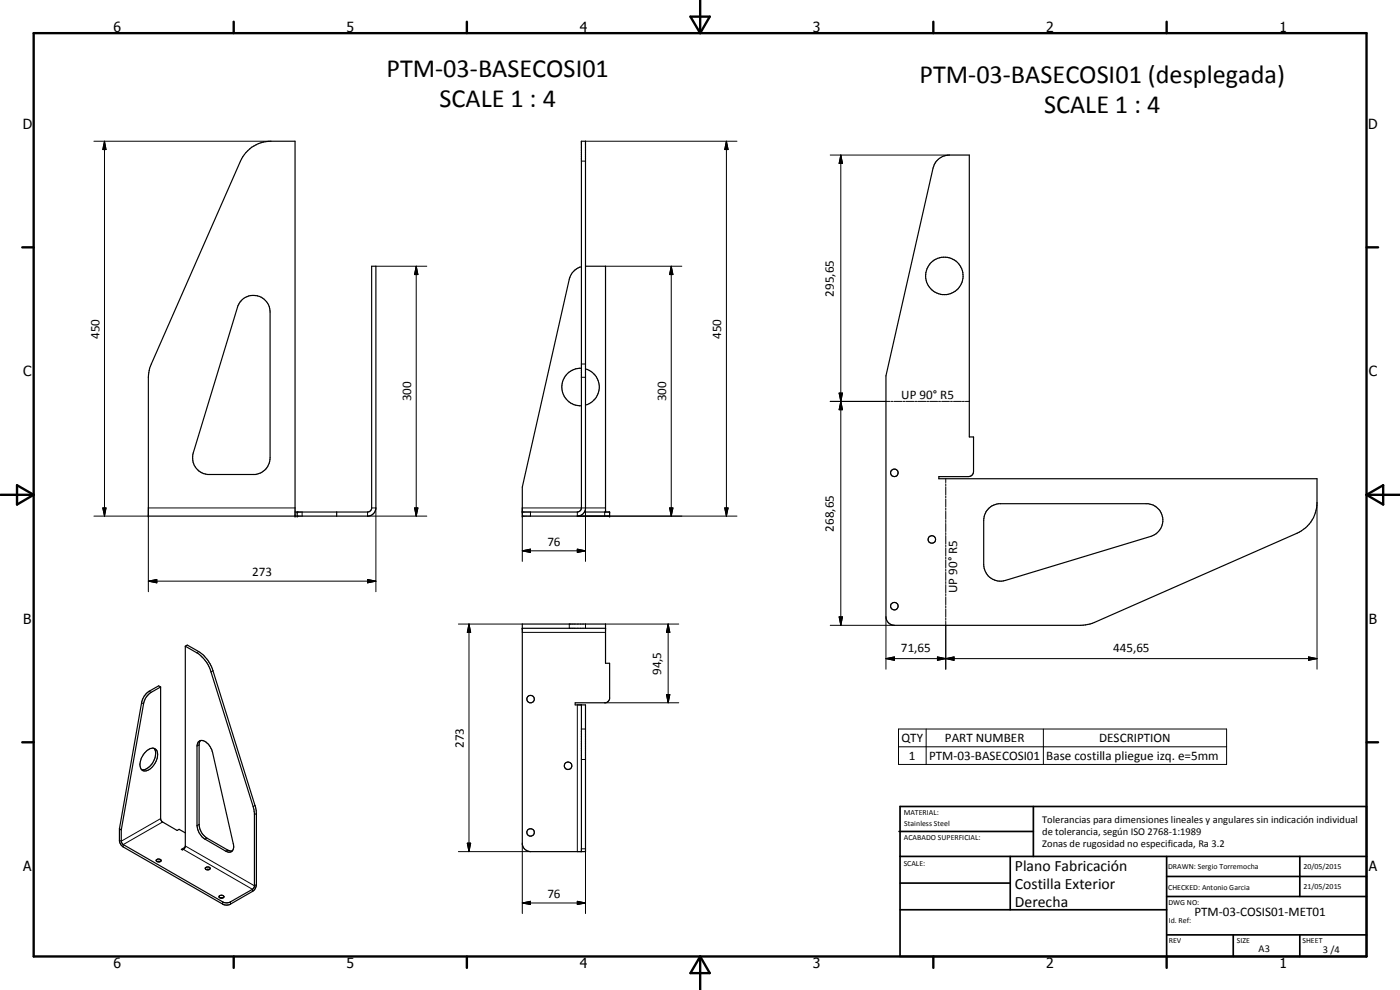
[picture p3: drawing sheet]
<svg xmlns="http://www.w3.org/2000/svg" width="420mm" height="297mm" viewBox="0 0 420 297" stroke-linecap="round" stroke-linejoin="round" font-family="sans-serif">
<g fill="none" stroke="#000" stroke-width=".35">
<path d="M281.2 48.2a5 5 0 0 1 3.7-1.7h6v84.6h1.3v10.4a1.52 1.52 0 0 1-1.6 1.5h-8.8v.6h113.5v7.2a10.1 10.1 0 0 1-6 9.2l-62.2 27.2-2.7 .4h-56a2.59 2.59 0 0 1-2.5-2.5v-72.3l14.1-62.4 .4-1zM175.7 79.9h6v73.7M72.7 89.9a5 5 0 0 1 5.4-.9 5 5 0 0 1 3 4.6v43.8a5 5 0 0 1-4.5 5h-14.3a5 5 0 0 1-4.3-6.5l13.3-43.7 .7-1.5zM174.5 80.1a4.9 4.9 0 0 0-3.7 3.7l-14.1 62.3v8.8h26.3v-1.3h-7.6M174.5 110.5a5.6 5.6 0 0 0-5.9 5.6 5.6 5.6 0 0 0 5.9 5.7M175.7 110.7a5.6 5.6 0 0 1 4.2 5.4 5.6 5.6 0 0 1-4.2 5.4M88.5 153.6h21.8l.9-.4 .3-.6v-72.7h1.3v72.5a2.58 2.58 0 0 1-2.2 2.5h-66.1v-41.7l.4-2.7 27.3-62.2a9.8 9.8 0 0 1 9.1-5.9h7.2v112.5M89.2 153.6v1.3M101 153.6v1.3M156.7 153.6h16.6l.6-.2 .6-1v-110h1.2v110.3a2.55 2.55 0 0 1-2.1 2.2M296.9 152.4l.8-.6 2-.7h44.8a5 5 0 0 1 4.5 4.5 5 5 0 0 1-3.5 5.3l-43.8 13.3a5 5 0 0 1-6.5-4.8l.1-13.8 .6-2zM55.6 193.9l.6-.4 3.4 2a10.6 10.6 0 0 1 4.3 5.8l13 41.9v22.7l-.9 1.4-6.8 4a2.4 2.4 0 0 1-2.4 0l-30-17.3-.9-1.4-.1-3.9"/>
<path d="M55.6 193.9l3.4 1.9a10.1 10.1 0 0 1 4.3 5.8l12.7 40.4 .4 2v22l-.6 .8-6.6 3.8a2.4 2.4 0 0 1-2.4 0l-29.9-17.3-.5-.9v-3.4M55.6 193.9l-.1 60.3M156.7 187.2h25v11.8h1.3v10.7l-.5 .7-.7 .5h-9.2v.6h3.1v44h-16.5a2.58 2.58 0 0 1-2.5-2.1zM156.7 188.5h25M48.2 206.1v39.7l.4 .7 4.6 2.7 .6-.4 1.8 1.1M48.2 206.1l-2.8 1.6a5.1 5.1 0 0 0-2.3 3.5l-6.7 37.8M48.2 206.1l-.6-.3-2.8 1.6a5.1 5.1 0 0 0-2.3 3.5l-6.7 37.8M174.5 211.5v44M43.5 225.8a2.34 2.34 0 0 1 3.3-.9 4.5 4.5 0 0 1-1.6 5.7 1.72 1.72 0 0 1-1.9 .7 1.72 1.72 0 0 1-1.3-1.5 5.4 5.4 0 0 1 1.5-4zM46.2 224.5a4.5 4.5 0 0 1-1.5 5.7l-1.3 .7h-.9M59.5 222.7a1.86 1.86 0 0 1 2.9 .4l.7 1.1 .7 1.5 6.2 27.5a1.59 1.59 0 0 1-.1 1.8 1.59 1.59 0 0 1-1.8 .5l-6.6-3.7a5.3 5.3 0 0 1-2.4-4.1v-23.9zM60.1 222.2l-.3 1v24.5a5.2 5.2 0 0 0 2.3 3.8l6.3 3.6 1.3 .2"/>
<path d="M35.8 248.7l.6 .3M46.9 258a.87 .87 0 0 1 1.4 .3 .81 .81 0 0 1-.8 .3 .81 .81 0 0 1-.6-.6zM47.1 258.5h1M54.4 254.8l1.1-.6-.1 .2a.78 .78 0 0 1-1 .4zM61.6 260.4l1-.3 .5 .3a.73 .73 0 0 1-.8 .6 .73 .73 0 0 1-.7-.6zM61.9 260.9h.9M65.9 268.8a.83 .83 0 0 1 1.3 .4 .71 .71 0 0 1-.8 .4 .71 .71 0 0 1-.5-.8zM66 269.4h.9"/>
<circle cx="283.4" cy="82.8" r="5.6"/>
<circle cx="268.4" cy="141.9" r="1.13"/>
<circle cx="279.7" cy="161.8" r="1.13"/>
<circle cx="268.4" cy="181.9" r="1.12"/>
<circle cx="159.2" cy="209.8" r="1.14"/>
<circle cx="170.5" cy="229.8" r="1.13"/>
<circle cx="159.2" cy="249.8" r="1.14"/>
</g>
<g fill="#000">
<circle cx="44.5" cy="154.9" r=".18"/>
<circle cx="88.5" cy="154.9" r=".18"/>
<circle cx="89.2" cy="153.6" r=".18"/>
<circle cx="89.2" cy="154.9" r=".18"/>
<circle cx="156.7" cy="154.9" r=".18"/>
<circle cx="156.7" cy="153.6" r=".18"/>
<circle cx="183" cy="154.9" r=".18"/>
<circle cx="183" cy="153.6" r=".18"/>
<circle cx="156.7" cy="188.5" r=".18"/>
<circle cx="181.7" cy="188.5" r=".18"/>
</g>
<g fill="none" stroke="#000" stroke-width=".3">
<path d="M28.2 42.4h53.1M31.4 42.4l.4 2.5h-1zM31.4 42.4v112.5M174.5 48.3h1.2M175.7 42.4h45.5M218 42.4l.5 2.5h-1zM218 42.4v112.5M249.2 46.5h35.7M252.3 46.5l.5 2.5h-1zM252.3 46.5v141.1M112.8 79.9h15.3M124.9 79.9l.5 2.5h-1z"/>
<path d="M124.9 79.9v75M181.7 79.9h22.9M201.5 79.9l.5 2.5h-1.1zM201.5 79.9v75M174.5 113.2h1.2M174.5 109.2h1.2M251.8 117.9h1l-.5 2.5zM251.8 117.9l1 5h-1l1-5zM249.2 120.4h17.9M252.3 120.4l.5 2.5h-1zM267.4 120.4h.6M268.3 120.4h2.4"/>
<path d="M271 120.4h.6M271.9 120.4h2.3M274.5 120.4h.7M275.4 120.4h2.4M278.1 120.4h.6M279 120.4h2.4M281.7 120.4h.6M282.6 120.4h2.3M285.3 120.4h.5M286.2 120.4h2.3M288.8 120.4h.6M289.7 120.4h1.2"/>
<path d="M28.2 154.9h16.3M30.8 152.4h1l-.4 2.5zM88.5 152.4h-44v25.1M90.7 153.6v1.3M110.3 153.6v1.3h17.8M111.5 152.4h1.3v25.1M124.4 152.4h1l-.5 2.5zM159.2 153.6v1.3M173.3 153.6v1.3h47.9M175.7 152.4v16M181.5 153.6v1.3M181.7 152.4h-25v16"/>
<path d="M200.9 152.4h1.1l-.5 2.5zM217.5 152.4h1l-.5 2.5zM283.8 143.6v1.2M283.8 145.2v.6M283.8 146v2.5M283.8 148.8v.6M283.8 149.7v2.4M283.8 152.4v.7M283.8 153.4v2.4M283.8 156.1v.7M283.8 157.1v2.4M283.8 159.8v.6"/>
<path d="M395.3 150.8v50M44.5 174.4l2.6-.5v1zM44.5 174.4h68.3M110.3 173.9l2.5 .5-2.5 .5zM156.7 165.3l2.5-.5v1zM156.7 165.3h19M173.3 164.8l2.4 .5-2.4 .5zM283.8 160.7v2.5M283.8 163.5v.6M283.8 164.4v2.4M283.8 167.1v.7M283.8 168.1v2.4"/>
<path d="M283.8 170.8v.6M283.8 171.7v2.5M283.8 174.5v.6M283.8 175.4v2.4M283.8 178.1v.6M283.8 179.1v2.4M59.6 195.5l-.6 .3M137.6 187.2h19.1M140.7 187.2l.6 2.5h-1.1zM140.7 187.2v68.3M156.7 189.7h25M170.8 187.2v1.3"/>
<path d="M175.7 187.2v1.3M181.7 187.2h22M200.5 187.2l.5 2.5h-1zM200.5 187.2v23.7M249.2 187.6h19.2M251.8 185.1h1l-.5 2.5zM265.9 197.6l2.5-.5v1zM265.9 197.6h129.4M265.9 185.1v15.7M281.3 197.1l2.5 .5-2.5 .5zM281.3 197.1l5 1v-1l-5 1zM283.8 197.6l2.5-.5v1z"/>
<path d="M283.8 181.8v.6M283.8 182.7v2.5M283.8 185.5v.6M283.8 186.4v14.4M392.7 197.1l2.6 .5-2.6 .5zM42.5 210.9l.6 .3M44.8 207.4l.6 .3M63.9 201.3l-.6 .3M173.3 211.5v44M174.5 218.7h1.2M181.5 210.9h22.2M200 208.4h1l-.5 2.5z"/>
<path d="M269.7 218.7h98.4v10.7h-98.4zM277.9 218.7v10.7M313.1 218.7v10.7M59.8 223.5l-.7 .3M174.5 227.9h1.2M269.7 224.1h98.4M48.2 245.6l-11.8 6.8-.6-.3M48.8 246.6l-11.8 6.8v.7M55 254.8l20.8 12v.7M55.6 253.8l20.8 12 .6-.4M59.8 247.4l-.7 .3M62.1 251.5l-.6 .3"/>
<path d="M68.4 255.1l-.6 .3M76.5 241.7l-.5 .3M77 244.1l-.6 .3M137.6 255.5h21.6M140.2 253h1.1l-.6 2.5zM156.7 253v21.1M174.5 254.7h1.2v19.4M66.8 270.6v.7M69.2 270.6v.7M156.7 270.9l2.5-.5v1zM156.7 270.9h19M173.3 270.4l2.4 .5-2.4 .5z"/>
</g>
<g fill="none" stroke="#000" stroke-width=".71">
<path d="M10.1 9.9h400v277.1h-400zM70.1 6.5v3.4M140.1 6.5v3.4M207.2 5h5.8l-2.9 4.9zM210.1 0v9.9M280.1 6.5v3.4M350.1 6.5v3.4M6.7 74.2h3.4M410.1 74.2h3.5M.1 148.5h10M5.1 145.6l5 2.9-5 2.9zM410.1 148.5h10"/>
<path d="M410.1 148.5l5-2.9v5.8zM6.7 222.7h3.4M410.1 222.7h3.5M70.1 287v3.4M140.1 287v3.4M210.1 287v10M210.1 287l2.9 5h-5.8zM280.1 287v3.4M350.1 287v3.4"/>
</g>
<g fill="none" stroke="#000" stroke-width=".51">
<path d="M269.8 249.5h40.3M270.1 242h140v45h-140zM270.1 257h140M303.2 257v16M310.1 242v15M350.1 257v30M390.1 257v12M270.1 265h33.1M270.1 273h80M350.1 269h60M350.1 263h60M350.1 280.5h60"/>
<path d="M370.1 280.5v6.5M390.1 280.5v6.5"/>
</g>
<g fill="#000">
<path d="M31.4 42.4l.4 2.5h-1zM218 42.4l.5 2.5h-1zM252.3 46.5l.5 2.5h-1zM124.9 79.9l.5 2.5h-1zM201.5 79.9l.5 2.5h-1.1zM251.8 117.9h1l-.5 2.5zM252.3 120.4l.5 2.5h-1zM30.8 152.4h1l-.4 2.5zM124.4 152.4h1l-.5 2.5zM200.9 152.4h1.1l-.5 2.5zM217.5 152.4h1l-.5 2.5zM44.5 174.4l2.6-.5v1z"/>
<path d="M110.3 173.9l2.5 .5-2.5 .5zM156.7 165.3l2.5-.5v1zM173.3 164.8l2.4 .5-2.4 .5zM140.7 187.2l.6 2.5h-1.1zM200.5 187.2l.5 2.5h-1zM251.8 185.1h1l-.5 2.5zM265.9 197.6l2.5-.5v1zM281.3 197.1l2.5 .5-2.5 .5zM283.8 197.6l2.5-.5v1zM392.7 197.1l2.6 .5-2.6 .5zM200 208.4h1l-.5 2.5zM140.2 253h1.1l-.6 2.5z"/>
<path d="M156.7 270.9l2.5-.5v1zM173.3 270.4l2.4 .5-2.4 .5z"/>
</g>
<g font-size="7.9">
<text x="116" y="23">PTM-03-BASECOSI01</text>
<text x="276" y="24.8">PTM-03-BASECOSI01 (desplegada)</text>
<text x="131.9" y="32">SCALE 1 : 4</text>
<text x="313.3" y="33.8">SCALE 1 : 4</text>
</g>
<g font-size="4.7">
<text x="304.6" y="261.2">Plano Fabricación</text>
<text x="304.6" y="266.6">Costilla Exterior</text>
<text x="304.6" y="272">Derecha</text>
</g>
<g font-size="4.2">
<text x="34" y="9.6">6</text>
<text x="104" y="9.6">5</text>
<text x="174" y="9.6">4</text>
<text x="244" y="9.6">3</text>
<text x="314" y="9.6">2</text>
<text x="384" y="9.6">1</text>
<text x="6.8" y="38.7">D</text>
<text x="410.6" y="38.7">D</text>
<text x="7" y="112.9">C</text>
<text x="410.8" y="112.9">C</text>
<text x="7" y="187.1">B</text>
<text x="410.8" y="187.1">B</text>
<text x="7" y="261.4">A</text>
<text x="410.8" y="261.4">A</text>
<text x="34" y="290.4">6</text>
<text x="104" y="290.4">5</text>
<text x="174" y="290.4">4</text>
<text x="244" y="290.4">3</text>
<text x="314" y="290.4">2</text>
<text x="384" y="290.4">1</text>
</g>
<g font-size="3.9">
<text x="250.3" y="89" transform="rotate(-90 250.3 89)">295,65</text>
<text x="29.8" y="101.6" transform="rotate(-90 29.8 101.6)">450</text>
<text x="216.4" y="101.6" transform="rotate(-90 216.4 101.6)">450</text>
<text x="270.5" y="119.7">UP 90° R5</text>
<text x="123.4" y="120.4" transform="rotate(-90 123.4 120.4)">300</text>
<text x="199.9" y="120.4" transform="rotate(-90 199.9 120.4)">300</text>
<text x="250.3" y="159.5" transform="rotate(-90 250.3 159.5)">268,65</text>
<text x="164.3" y="163.7">76</text>
<text x="75.7" y="172.8">273</text>
<text x="287.2" y="177.9" transform="rotate(-90 287.2 177.9)">UP 90° R5</text>
<text x="270.4" y="195.5">71,65</text>
<text x="334.1" y="195.5">445,65</text>
<text x="198.4" y="202.6" transform="rotate(-90 198.4 202.6)">94,5</text>
<text x="139.2" y="224.4" transform="rotate(-90 139.2 224.4)">273</text>
<text x="270.5" y="222.7">QTY</text>
<text x="272.8" y="228">1</text>
<text x="278.8" y="228">PTM-03-BASECOSI01</text>
<text x="283.6" y="222.7">PART NUMBER</text>
<text x="329.9" y="222.7">DESCRIPTION</text>
<text x="314" y="228">Base costilla pliegue izq. e=5mm</text>
<text x="164.3" y="269.4">76</text>
<text x="358.5" y="275">PTM-03-COSIS01-MET01</text>
</g>
<g font-size="3.1">
<text x="312.7" y="246.8">Tolerancias para dimensiones lineales y angulares sin indicación individual</text>
<text x="312.7" y="250.4">de tolerancia, según ISO 2768-1:1989</text>
<text x="312.7" y="254">Zonas de rugosidad no especificada, Ra 3.2</text>
<text x="377.7" y="285.6">A3</text>
<text x="397" y="285.9">3 /4</text>
</g>
<g font-size="2.4">
<text x="271.2" y="244.4">MATERIAL:</text>
<text x="271.3" y="252">ACABADO SUPERFICIAL:</text>
<text x="271.4" y="247.9">Stainless Steel</text>
<text x="271.2" y="259.7">SCALE:</text>
<text x="350.6" y="260.8">DRAWN: Sergio Torremocha</text>
<text x="391.2" y="260.6">20/05/2015</text>
<text x="350.6" y="267">CHECKED: Antonio Garcia</text>
<text x="391.2" y="266.7">21/05/2015</text>
<text x="350.6" y="271.4">DWG NO:</text>
<text x="350.8" y="276.9">Id. Ref:</text>
<text x="350.8" y="282.8">REV</text>
<text x="371.2" y="282.9">SIZE</text>
<text x="390.9" y="282.9">SHEET</text>
</g>
</svg>
